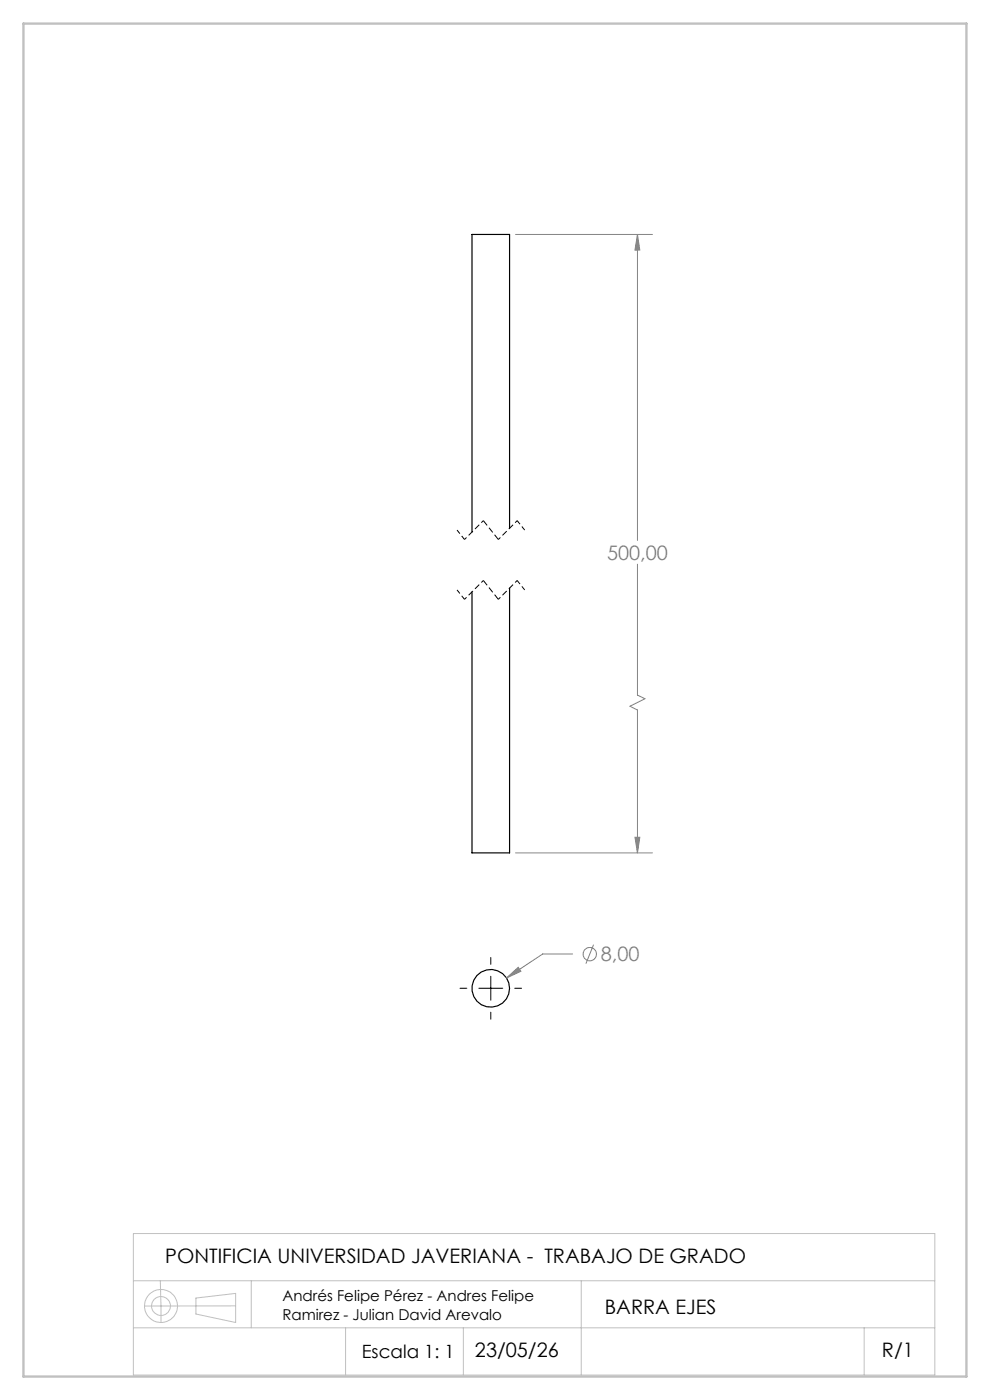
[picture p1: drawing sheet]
<svg xmlns="http://www.w3.org/2000/svg" width="210mm" height="297mm" viewBox="0 0 210 297" stroke-linecap="round" stroke-linejoin="round" font-family="sans-serif">
<g fill="none" stroke="#000" stroke-width=".25">
<path d="M108.1 112v-62.3h-8v63.2M108.1 124.7v56.2h-8v-55.3"/>
<circle cx="104.1" cy="209.7" r="4"/>
</g>
<g fill="none" stroke="#808080" stroke-width=".21">
<path d="M109.4 49.7h29M135.2 49.7l.5 3.4h-1zM135.2 49.7v64.9M135.2 119.7v27.8l1.6 .7-3.2 1.6 1.6 .8v30.3M134.7 177.6h1l-.5 3.3zM109.4 180.9h29M107.5 207.5l2.4-2.3 .6 .9zM121.5 202.4h-6.4l-7.6 5.1M125.9 200.4l-1.6 4"/>
<circle cx="125.1" cy="202.4" r="1.41"/>
</g>
<g fill="none" stroke="#c0c0c0" stroke-width=".21">
<path d="M28.3 261.7h170v30h-170zM28.3 271.7h170M34 271.7l.1 8.9M41.6 275.4l8.4-1v6.2l-8.4-1.8zM50 277l-19.3 .1M53.3 271.7v10M123.3 271.7v20M28.3 281.7h170M73.3 281.7v10M98.3 281.7v10M183.3 281.7v10"/>
<circle cx="34.1" cy="277" r="2"/>
<circle cx="34.1" cy="277.1" r="3.5"/>
</g>
<path d="M98.5 114.4l-1.6-2M111.3 112.4l-1.6-2M98.5 127.1l-1.6-2M111.3 125.1l-1.6-2" fill="none" stroke="#000" stroke-width=".21" stroke-dasharray="1.3 .6" stroke-dashoffset=".3" stroke-linecap="butt"/>
<path d="M102.5 110.4l-4 4M109.7 110.4l-4 4M102.5 123.1l-4 4M109.7 123.1l-4 4" fill="none" stroke="#000" stroke-width=".21" stroke-dasharray="1.3 .6" stroke-dashoffset=".7" stroke-linecap="butt"/>
<path d="M105.7 114.4l-3.2-4M105.7 127.1l-3.2-4" fill="none" stroke="#000" stroke-width=".21" stroke-dasharray="1.3 .6" stroke-linecap="butt"/>
<path d="M97.6 209.7h1.4M101.6 209.7h5M104.1 203.1v1.5M104.1 207.1v5.1M104.1 214.7v1.5M109.2 209.7h1.4" fill="none" stroke="#000" stroke-width=".21"/>
<path d="M5 5h200v287h-200z" fill="none" stroke="#c0c0c0" stroke-width=".5"/>
<path d="M107.5 207.5l3-1.4-.6-.9zM134.7 177.6h1l-.5 3.3zM135.2 49.7l.5 3.4h-1z" fill="#808080"/>
<g font-size="4.2" fill="#808080">
<text x="128.8" y="118.7">500,00</text>
<text x="127.5" y="203.9">8,00</text>
</g>
<g font-size="4.2">
<text x="35.1" y="268">PONTIFICIA UNIVERSIDAD JAVERIANA - TRABAJO DE GRADO</text>
<text x="128.3" y="278.8">BARRA EJES</text>
<text x="100.8" y="287.9">23/05/26</text>
<text x="187.1" y="287.9">R/1</text>
</g>
<text font-size="3.9" x="76.8" y="288.1">Escala 1: 1</text>
<g font-size="3.2">
<text x="59.9" y="275.9">Andrés Felipe Pérez - Andres Felipe</text>
<text x="59.9" y="280.1">Ramirez - Julian David Arevalo</text>
</g>
</svg>
